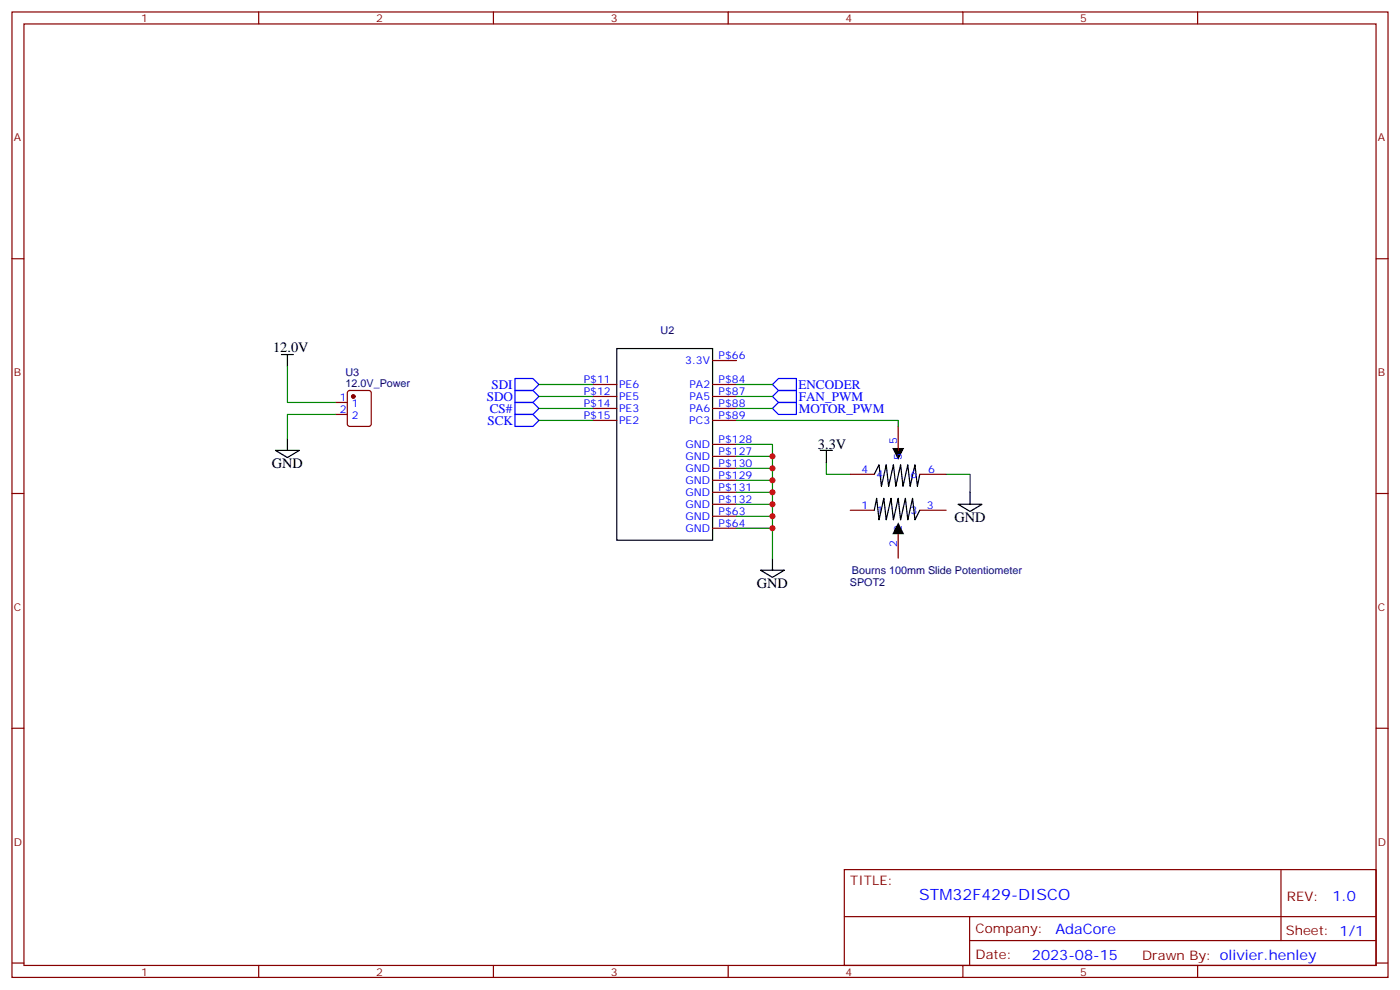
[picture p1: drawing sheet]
<svg xmlns="http://www.w3.org/2000/svg" width="412mm" height="292mm" viewBox="0 0 412 292" stroke-linecap="round" stroke-linejoin="round" font-family="sans-serif">
<g fill="none" stroke="#870000" stroke-width=".35">
<path d="M3.5 3.5h405.4v284.4h-405.4zM7.1 7.1h398.2v277.2h-398.2zM76.2 3.5v3.6M145.3 3.5v3.6M214.5 3.5v3.6M283.6 3.5v3.6M352.8 3.5v3.6M3.5 76.2h3.6M405.3 76.2h3.6M98.8 118.5h3.5M102.5 115.2l.5-.2h5.7l.6 .4 .1 9.5-.5 .6-5.9 .1-.6-.5-.1-9.4zM174.6 113.2h7.1"/>
<path d="M174.6 116.8h7.1M209.9 106.2h7.1M209.9 113.2h7.1M209.9 116.8h7.1M98.8 122.1h3.5M174.6 120.3h7.1M174.6 123.8h7.1M209.9 120.3h7.1M209.9 123.8h7.1M209.9 130.9h7.1M209.9 137.9h7.1M209.9 134.4h7.1"/>
<path d="M250.5 139.7h7M264.6 125.6v7M270.9 139.7h7.8M3.5 145.3h3.6M209.9 141.5h7.1M209.9 145h7.1M209.9 148.5h7.1M209.9 152h7.1M209.9 155.6h7.1M250.5 150.3h7M264.6 157.3v7.1M270.9 150.3h7.8"/>
<path d="M405.3 145.3h3.6M3.5 214.5h3.6M405.3 214.5h3.6M248.7 256.1h156.6v28.2h-156.6zM377.3 256.1v20.9M248.7 270h156.5M285.6 277h119.6M285.6 270v14.1M3.5 283.6h3.6M76.2 284.3v3.6M145.3 284.3v3.6M214.5 284.3v3.6"/>
<path d="M283.6 284.3v3.6M352.8 284.3v3.6M405.3 283.6h3.6"/>
</g>
<circle cx="104.1" cy="116.8" r=".53" fill="#870000" stroke="#870000" stroke-width=".35"/>
<g fill="none" stroke="#000" stroke-width=".35">
<path d="M82.9 104.4h3.5M84.7 104.4v3.6M181.7 102.7h28.2v56.4h-28.2zM81.1 132.6h7.1l-3.5 2.2zM84.7 129.1v3.5M241.7 132.6h3.5M243.4 132.6v3.6M257.5 139.7l1.4-2.8 .7 6.3 1.5-6.3 .7 6.3 1.4-6.3 .7 6.3 1.4-6.3 .7 6.3 1.4-6.3 .7 6.3 1.4-6.3 .7 6.3 .7-3.5M257.5 150.3l.7-3.5 .7 6.3 1.4-6.3 .8 6.3 1.4-6.3 .7 6.3 1.4-6.3 .7 6.3 1.4-6.3 .7 6.3 1.4-6.3 .7 6.3 1.4-2.8M282.2 148.5h7.1l-3.5 2.1zM285.8 145v3.5M224 167.9h7.1l-3.6 2.1z"/>
<path d="M227.5 164.4v3.5"/>
</g>
<g fill="none" stroke="#008700" stroke-width=".35">
<path d="M84.7 108v10.5h14.1M158.7 113.2h15.9M158.7 116.8h15.9M217 113.2h10.5M217 116.8h10.5M98.8 122.1h-14.1v7M158.7 120.3h15.9M158.7 123.8h15.9M217 123.8h47.6v1.8M217 130.9h10.5v33.5M217 120.3h10.5M217 134.4h10.5"/>
<path d="M217 137.9h10.5M243.4 136.2v3.5h7.1M278.7 139.7h7.1v5.3M217 141.5h10.5M217 145h10.5M217 148.5h10.5M217 152h10.5M217 155.6h10.5"/>
</g>
<path d="M151.7 111.5h5.3l1.7 1.7-1.7 1.8h-5.3zM151.7 115h5.3l1.7 1.8-1.7 1.7h-5.3zM151.7 118.5h5.3l1.7 1.8-1.7 1.8h-5.3zM227.5 113.2l1.8-1.7h5.3v3.5h-5.3zM227.5 116.8l1.8-1.8h5.3v3.5h-5.3zM151.7 122.1h5.3l1.7 1.7-1.7 1.8h-5.3zM227.5 120.3l1.8-1.8h5.3v3.6h-5.3z" fill="none" stroke="#00f" stroke-width=".35"/>
<path d="M262.8 131.9h3.5l-1.7 3.6zM264.6 153.8l1.7 3.5h-3.5z" fill="#000"/>
<g fill="#c00">
<circle cx="227.5" cy="134.4" r=".88"/>
<circle cx="227.5" cy="137.9" r=".88"/>
<circle cx="227.5" cy="141.5" r=".88"/>
<circle cx="227.5" cy="145" r=".88"/>
<circle cx="227.5" cy="148.5" r=".88"/>
<circle cx="227.5" cy="152" r=".88"/>
<circle cx="227.5" cy="155.6" r=".88"/>
</g>
<text font-size="4.6" fill="#00f" x="270.8" y="265.1">STM32F429-DISCO</text>
<g font-size="4.2">
<text x="80.4" y="103.7">12.0V</text>
<text x="80.1" y="137.9">GND</text>
<text x="240.9" y="132.3">3.3V</text>
<text x="281.2" y="153.8">GND</text>
<text x="223" y="173.2">GND</text>
</g>
<g font-size="4.2" fill="#00f">
<text x="392.5" y="265.4">1.0</text>
<text x="310.9" y="274.9">AdaCore</text>
<text x="304" y="282.7">2023-08-15</text>
</g>
<g font-size="3.9" fill="#00f">
<text x="143.4" y="118">SDO</text>
<text x="144.8" y="114.5">SDI</text>
<text x="235.2" y="114.5">ENCODER</text>
<text x="235.3" y="118.1">FAN_PWM</text>
<text x="143.6" y="125">SCK</text>
<text x="144.3" y="121.5">CS#</text>
<text x="235.3" y="121.5">MOTOR_PWM</text>
</g>
<g font-size="3.9" fill="#800">
<text x="250.5" y="260.7">TITLE:</text>
<text x="379.1" y="265.4">REV:</text>
<text x="287.4" y="274.9">Company:</text>
<text x="378.7" y="275.5">Sheet: 1/1</text>
<text x="287.4" y="282.6">Date:</text>
<text x="336.4" y="282.7">Drawn By: olivier.henley</text>
</g>
<g font-size="3.2" fill="#800">
<text x="41.6" y="6.5">1</text>
<text x="110.8" y="6.5">2</text>
<text x="179.9" y="6.5">3</text>
<text x="249.1" y="6.5">4</text>
<text x="318.2" y="6.5">5</text>
<text x="4.1" y="41.6">A</text>
<text x="405.9" y="41.6">A</text>
<text x="4.1" y="110.8">B</text>
<text x="405.9" y="110.8">B</text>
<text x="4.1" y="179.9">C</text>
<text x="405.9" y="179.9">C</text>
<text x="4.1" y="249.1">D</text>
<text x="405.9" y="249.1">D</text>
<text x="41.6" y="287.3">1</text>
<text x="110.8" y="287.3">2</text>
<text x="179.9" y="287.3">3</text>
<text x="249.1" y="287.3">4</text>
<text x="318.2" y="287.3">5</text>
</g>
<g font-size="3.2" fill="#000080">
<text x="194.6" y="98.5">U2</text>
<text x="101.8" y="113.9">12.0V_Power</text>
<text x="101.8" y="110.7">U3</text>
<text x="250.4" y="172.6">SPOT2</text>
<text x="251" y="169.1">Bourns 100mm Slide Potentiometer</text>
</g>
<g font-size="3.2" fill="#00f">
<text x="201.8" y="107.2">3.3V</text>
<text x="211.7" y="105.8">P$66</text>
<text x="172" y="112.9">P$11</text>
<text x="211.7" y="112.9">P$84</text>
<text x="100.1" y="118.2">1</text>
<text x="103.6" y="119.9">1</text>
<text x="172" y="116.4">P$12</text>
<text x="172" y="119.9">P$14</text>
<text x="182.4" y="114.3">PE6</text>
<text x="182.4" y="117.8">PE5</text>
<text x="203.1" y="114.3">PA2</text>
<text x="203.1" y="117.8">PA5</text>
<text x="211.7" y="116.4">P$87</text>
<text x="211.7" y="119.9">P$88</text>
<text x="100.1" y="121.7">2</text>
<text x="103.6" y="123.5">2</text>
<text x="172" y="123.5">P$15</text>
<text x="182.4" y="121.4">PE3</text>
<text x="182.4" y="124.9">PE2</text>
<text x="203.1" y="124.9">PC3</text>
<text x="203.1" y="121.4">PA6</text>
<text x="211.7" y="123.5">P$89</text>
<text x="201.9" y="131.9">GND</text>
<text x="211.7" y="130.5">P$128</text>
<text x="264.2" y="130.9" transform="rotate(-90 264.2 130.9)">5</text>
<text x="201.9" y="135.5">GND</text>
<text x="211.7" y="137.6">P$130</text>
<text x="211.7" y="134.1">P$127</text>
<text x="265.6" y="135.4" transform="rotate(-90 265.6 135.4)">5</text>
<text x="201.9" y="139">GND</text>
<text x="201.9" y="142.5">GND</text>
<text x="211.7" y="141.1">P$129</text>
<text x="253.7" y="139.3">4</text>
<text x="258.2" y="140.8">4</text>
<text x="268.2" y="140.8">6</text>
<text x="273.4" y="139.3">6</text>
<text x="201.9" y="146.1">GND</text>
<text x="201.9" y="149.6">GND</text>
<text x="211.7" y="144.6">P$131</text>
<text x="211.7" y="148.2">P$132</text>
<text x="253.7" y="149.9">1</text>
<text x="273" y="149.9">3</text>
<text x="201.9" y="153.1">GND</text>
<text x="211.7" y="151.7">P$63</text>
<text x="211.7" y="155.2">P$64</text>
<text x="258.2" y="151.3">1</text>
<text x="268.2" y="151.3">3</text>
<text x="201.9" y="156.6">GND</text>
<text x="264.2" y="161.1" transform="rotate(-90 264.2 161.1)">2</text>
<text x="265.6" y="156.6" transform="rotate(-90 265.6 156.6)">2</text>
</g>
</svg>
